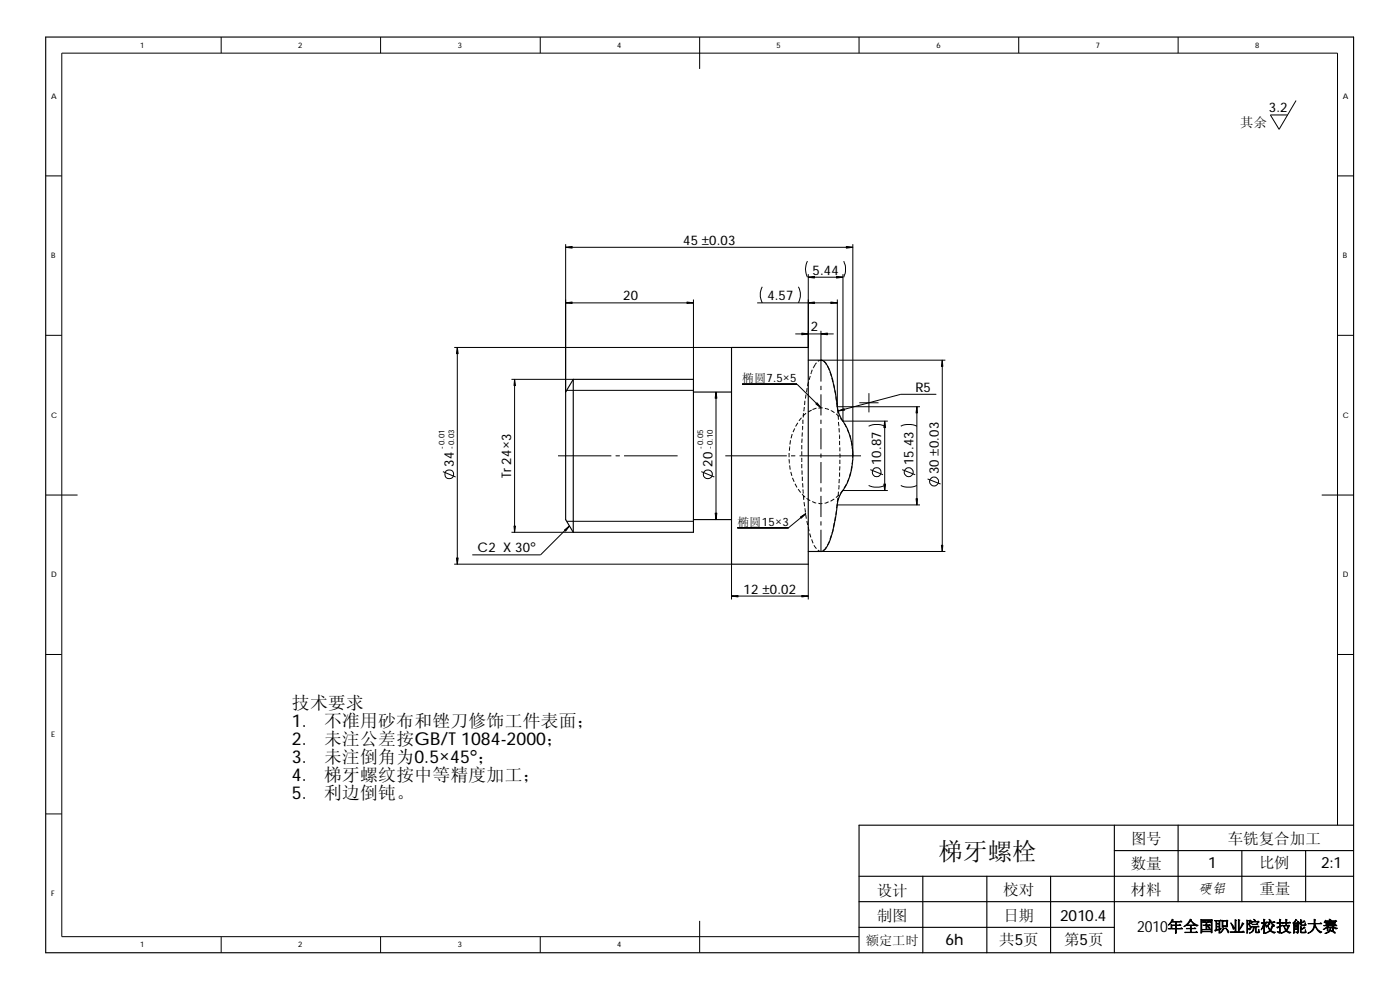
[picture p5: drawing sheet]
<svg xmlns="http://www.w3.org/2000/svg" width="420mm" height="297mm" viewBox="0 0 420 297" stroke-linecap="round" stroke-linejoin="round" font-family="sans-serif">
<g fill="none" stroke="#000" stroke-width=".3">
<path d="M66.4 11.1v4.8M114.2 11.1v4.8M162.1 11.1v4.8M210 11.1v9.6M257.8 11.1v4.8M305.7 11.1v4.8M353.6 11.1v4.8M389 30.2l-5.1 8.6-2.6-4.3h5.1M13.7 52.8h4.8M401.4 52.8h4.8M169.8 73.3v44.3M169.8 74.2h86.1"/>
<path d="M242.3 78.3a5.2 5.2 0 0 0 0 4.9M253.2 78.3a5.6 5.6 0 0 1 0 4.9M255.9 73.3v63.5M169.8 90.9h38.3M208.1 89.9v23.9M227.2 90.9h24.1M228.8 86l-.3 .6a5 5 0 0 0 .3 4.3M239.6 86l.3 .6a5 5 0 0 1-.3 4.3M242.6 82.2v22.1M242.6 83.2h10.4M246.4 99.3v15.2M251.3 89.9v32.2"/>
<path d="M253 82.2v44.2h13.4M13.7 100.6h4.8M136.3 104.3h83.2M137.2 104.3v65M153.5 113.8h18.5M154.4 113.8v45.9M170.1 117.1h38M214.9 117.6v38.3M222.8 115.3h16.4l7.2 7.1M238.7 100.2h11.5M241.9 118.4l-.2 1.2M242.2 116.4l-.1 1.3"/>
<path d="M242.7 114.6l-.3 1.3M243.2 112.8l-.4 1.2M243.8 110.9l-.5 1.3M245 108.8l-1 1.6M246.4 115.8v1.2M246.4 118.3v6.4M246.4 108.1h37.3M246.5 108.1l-1.1 .3M247.2 108.3l.8 1M248.3 109.8l.6 1.2M249.1 111.6l.4 1.2M249.7 113.4l.2 1.3"/>
<path d="M250.1 115.3l.3 1.2M250.5 117.1l.3 1.3M250.9 119l.1 1.3M260.8 118v5.7M281 118.3h-10.7l-18.8 5M282.8 108.1v57.4M401.4 100.6h4.8M167.5 136.8h16M184.7 136.8h1.3M187.3 136.8h16.1M217.7 136.8h18.4M236.8 135.9v1.3"/>
<path d="M236.8 137.8l.1 1.3M237 134l-.1 1.2M237 139.6l.2 1.3M237.2 132.1l-.1 1.3M237.4 136.8h1.3M237.7 130.2l-.3 1.3M238.5 128.6l-.5 1.1M239.4 126.9l-.6 1.1M239.9 136.8h18.5M240.5 125.3l-.7 1M240.6 133.5v1.3M240.6 135.4v1.3"/>
<path d="M240.6 137.4v1.2M240.6 139.2v1.3M240.7 131.6l-.1 1.3M240.8 129.7l-.1 1.3M240.9 127.8l-.1 1.3M241 125.9v1.3M241.1 124l-.1 1.3M241.4 122.1l-.2 1.3M241.6 120.3l-.1 1.2M241.9 124l-.9 .8M243.6 123l-1.1 .6M245 122.5l-1.2 .4"/>
<path d="M246.4 125.9v1.3M246.4 128.5v6.3M246.4 136.1v1.3M246.4 138.6v6.4M246.9 122.4l-1.3 .1M247.6 122.5l1.2 .4M249.3 123.1l1.1 .7M251 124.1l.8 .9M251.1 120.8l.2 1.1M251.3 122h24.8M251.4 122.8l.1 1.3M251.5 124.7l.1 1.2"/>
<path d="M251.6 126.6l.2 1.3M251.8 128.5l.1 1.2M251.9 130.4l.1 1.3M252 132.3v1.2M252.1 139.9l-.1 1.3M252.1 134.2v1.2M252.1 138v1.2M252.1 136.1v1.3M252.2 125.5l.9 1M253.4 127l.6 1.1M254.3 128.7l.5 1.2M255 130.5l.3 1.2"/>
<path d="M255.4 132.4l.3 1.2M255.6 139.9l-.2 1.3M255.8 134.2l.1 1.3M255.9 138l-.2 1.3M255.9 136.1v1.3M257.9 120.8h5.8M260.7 127.9a5.6 5.6 0 0 1 4.8 0M265.5 126.4v20.8M270.3 127.9a5.6 5.6 0 0 1 4.9 0M275.2 122v29.5M13.7 148.5h9.6M132.9 141.5l3.8 1.6"/>
<path d="M153.5 159.7h18.5M170.1 156.4h38M170.9 157.8l-8.7 8.7h-20.5M210.5 141.5l3.9 1.6M237.3 141.6l.4 1.2M237.8 143.4l.5 1.2M238.6 145.1l.6 1.1M239.5 146.8l.8 1M240.6 141.2l.1 1.2M240.7 148.3l.9 .9M240.8 143v1.3M240.9 145l.1 1.2"/>
<path d="M241 146.8v1.3M241.1 148.8l.1 1.2M241.3 150.7l.2 1.2M241.6 152.5l.1 1.3M241.8 154.5l.2 1.1M241.8 154.1l-5.2 4.3h-15.3M242.1 149.5l1.1 .7M242.1 156.3l.3 1.2M242.6 158.2l.2 1.2M243.8 150.5l1.1 .4M245.6 151l1.2 .1M246.4 146.2v1.3"/>
<path d="M246.4 148.8v6.3M246.4 156.4v1.3M246.4 158.9v6.6h37.3M248.7 150.6l-1.2 .4M250 158.8l-.3 1.2M250.4 149.7l-1.1 .7M250.4 156.9l-.3 1.3M250.7 155.1l-.2 1.2M251 153.2l-.1 1.3M251.2 151.3l-.2 1.2M251.3 151.5h24.8M251.5 149.4l-.2 1.3"/>
<path d="M251.6 147.5l-.1 1.3M251.8 148.5l-.9 .8M251.8 145.6l-.1 1.2M251.9 143.7l-.1 1.3M252 141.8v1.2M253 147l-.8 1M253 147.2h13.4M254 145.3l-.7 1.1M254.8 143.6l-.5 1.2M255.3 141.8l-.4 1.2M260.7 145.7a5.6 5.6 0 0 0 4.8 0M261.2 140.9l3.8 1.5"/>
<path d="M270.3 145.7a5.6 5.6 0 0 0 4.9 0M270.8 140.9l3.9 1.5M278.4 143.7l3.9 1.5M396.7 148.5h9.5M136.3 169.3h83.2v10.6M219.5 178.8h23.1M242.6 169.3v10.6M243 160l.3 1.2M243.6 161.8l.4 1.2M244.3 163.6l.7 1M245.4 165l.5 .4h.7M248 164.1l-.9 1"/>
<path d="M248.9 162.4l-.6 1.2M249.5 160.6l-.4 1.2M13.7 196.4h4.8M401.4 196.4h4.8M13.7 244.2h4.8M401.4 247.6v-231.7h-382.9v265.1h239.3M210 276.3v9.6M66.4 281v4.9M114.2 281v4.9M162.1 281v4.9"/>
<circle cx="134.8" cy="142.3" r="1.35"/>
<circle cx="212.4" cy="142.3" r="1.34"/>
<circle cx="263.1" cy="141.7" r="1.34"/>
<circle cx="272.7" cy="141.7" r="1.34"/>
<circle cx="280.3" cy="144.5" r="1.34"/>
</g>
<g fill="none" stroke="#000" stroke-width=".34">
<path d="M13.7 11.1h392.5v274.8h-392.5zM172 113.8v45.9M172 113.8l-2.2 3.8v38.3l2.2 3.8M172 113.8h36.1v45.9h-36.1M208.1 117.6h11.4M219.5 104.3h23.1v65h-23.1zM242.6 108.1h4a6.7 6.7 0 0 1 2.9 4.7l1.2 4.9 .6 4.3M251.3 121.9l.4 2.2 1.3 2.3a19.4 19.4 0 0 1 2.9 9.2v1.2a18.3 18.3 0 0 1-2.9 10.4M208.1 155.9h11.4M252.9 147.1l-1 1.9-.6 2a33.5 33.5 0 0 1-3.3 13.3l-.7 .8-.7 .4h-4M334.4 247.6v38.3M334.4 255.2h71.8"/>
<path d="M353.6 247.6v22.9M372.7 255.2v15.3M391.8 255.2v15.3M406.2 247.6h-148.4v38.3M257.8 278.2h76.6M257.8 262.9h148.4M257.8 270.5h148.4M276.9 262.9v23M296.2 262.9v23M315.3 262.9v23"/>
</g>
<g fill="#000" stroke="#000" stroke-width=".3">
<path d="M169.8 74.2l1.9-.3v.6z" fill-rule="evenodd"/>
<path d="M254 73.9l1.9 .3-1.9 .3z" fill-rule="evenodd"/>
<path d="M169.8 90.9l1.9-.3v.4z" fill-rule="evenodd"/>
<path d="M206.2 90.6l1.9 .3-1.9 .1z" fill-rule="evenodd"/>
<path d="M242.6 90.9l1.8-.3v.4z" fill-rule="evenodd"/>
<path d="M242.6 83.2l1.8-.3v.5z" fill-rule="evenodd"/>
<path d="M249.3 90.6l2 .3-2 .1z" fill-rule="evenodd"/>
<path d="M251 82.9l2 .3-2 .2z" fill-rule="evenodd"/>
<path d="M137.2 104.3l.3 1.8h-.5z" fill-rule="evenodd"/>
<path d="M154.4 113.8l.3 1.9h-.4z" fill-rule="evenodd"/>
<path d="M214.9 117.6l.2 1.9h-.5z" fill-rule="evenodd"/>
<path d="M240.6 99.9l2 .3-2 .2z" fill-rule="evenodd"/>
<path d="M246.4 100.2l1.9-.3v.5z" fill-rule="evenodd"/>
<path d="M282.8 108.1l.2 1.8h-.5z" fill-rule="evenodd"/>
<path d="M245.2 120.8l1.2 1.6-1.5-1.2z" fill-rule="evenodd"/>
<path d="M251.5 123.3l1.8-.7 .2 .4z" fill-rule="evenodd"/>
<path d="M265.5 126.4l.3 1.9h-.5z" fill-rule="evenodd"/>
<path d="M275.2 122l.1 1.9h-.4z" fill-rule="evenodd"/>
<path d="M154.3 157.8h.4l-.3 1.9z" fill-rule="evenodd"/>
<path d="M169.4 159l1.5-1.2-1.1 1.6z" fill-rule="evenodd"/>
<path d="M214.6 154h.5l-.2 1.9z" fill-rule="evenodd"/>
<path d="M240.2 155.1l1.6-1-1.3 1.4z" fill-rule="evenodd"/>
<path d="M265.3 145.2h.5l-.3 2z" fill-rule="evenodd"/>
<path d="M274.9 149.6h.4l-.1 1.9z" fill-rule="evenodd"/>
<path d="M137 167.4h.5l-.3 1.9z" fill-rule="evenodd"/>
<path d="M219.5 178.8l2-.1v.4z" fill-rule="evenodd"/>
<path d="M240.6 178.7l2 .1-2 .3z" fill-rule="evenodd"/>
<path d="M282.5 163.6h.5l-.2 1.9z" fill-rule="evenodd"/>
</g>
<text font-size="7.4" x="281.7" y="258">梯牙螺栓</text>
<g font-size="5.3">
<text x="87.6" y="212.6">技术要求</text>
<text x="87.6" y="218">1.</text>
<text x="97.3" y="218">不准用砂布和锉刀修饰工件表面；</text>
<text x="87.6" y="223.5">2.</text>
<text x="97.3" y="223.5">未注公差按GB/T1084-2000；</text>
<text x="87.6" y="228.9">3.</text>
<text x="97.3" y="228.9">未注倒角为0.5×45°；</text>
<text x="87.6" y="239.6">5.</text>
<text x="87.6" y="234.2">4.</text>
<text x="97.3" y="239.6">利边倒钝。</text>
<text x="97.3" y="234.2">梯牙螺纹按中等精度加工；</text>
</g>
<g font-size="4.7">
<text x="339.4" y="253.1">图号</text>
<text x="368.5" y="253.1">车铣复合加工</text>
<text x="339.3" y="260.8">数量</text>
<text x="362.6" y="260.5">1</text>
<text x="377.9" y="260.5">比例</text>
<text x="396.5" y="260.5">2:1</text>
<text x="263.1" y="268.8">设计</text>
<text x="301.1" y="268.6">校对</text>
<text x="339.3" y="268.6">材料</text>
<text x="378" y="268.2">重量</text>
<text x="263.1" y="276.4">制图</text>
<text x="301.2" y="276.4">日期</text>
<text x="318.2" y="276.4">2010.4</text>
<text x="341.3" y="279.6">2010年全国职业院校技能大赛</text>
<text x="283.8" y="283.5">6h</text>
<text x="299.9" y="283.6">共5页</text>
<text x="319.4" y="283.7">第5页</text>
</g>
<text font-size="4.1" x="359.8" y="268.1">硬铝</text>
<g font-size="4">
<text x="380.8" y="33.7">3.2</text>
<text x="372.2" y="38">其余</text>
<text x="205.1" y="73.4">45 ±0.03</text>
<text x="243.8" y="82.4">5.44</text>
<text x="187" y="90.1">20</text>
<text x="230.3" y="90.1">4.57</text>
<text x="243.3" y="99.4">2</text>
<text x="274.7" y="117.5">R5</text>
<text x="136.2" y="140.2" transform="rotate(-90 136.2 140.2)">34</text>
<text x="153.4" y="143.4" transform="rotate(-90 153.4 143.4)">Tr24×3</text>
<text x="213.9" y="140.2" transform="rotate(-90 213.9 140.2)">20</text>
<text x="264.5" y="139.6" transform="rotate(-90 264.5 139.6)">10.87</text>
<text x="274.2" y="139.6" transform="rotate(-90 274.2 139.6)">15.43</text>
<text x="281.8" y="142.4" transform="rotate(-90 281.8 142.4)">30±0.03</text>
<text x="143.3" y="165.7">C2 X 30°</text>
<text x="223.2" y="178.1">12 ±0.02</text>
<text x="259.8" y="283.6">额定工时</text>
</g>
<g font-size="3.5">
<text x="222.8" y="114.8">椭圆7.5×5</text>
<text x="221.3" y="157.9">椭圆15×3</text>
</g>
<g font-size="2.4">
<text x="133.4" y="134.6" transform="rotate(-90 133.4 134.6)">-0.01</text>
<text x="136.3" y="134.6" transform="rotate(-90 136.3 134.6)">-0.03</text>
<text x="211" y="134.6" transform="rotate(-90 211 134.6)">-0.05</text>
<text x="214" y="134.6" transform="rotate(-90 214 134.6)">-0.10</text>
</g>
<g font-size="2.3">
<text x="42.1" y="14.3">1</text>
<text x="89.5" y="14.3">2</text>
<text x="137.4" y="14.3">3</text>
<text x="185.3" y="14.3">4</text>
<text x="233.1" y="14.3">5</text>
<text x="281" y="14.3">6</text>
<text x="328.8" y="14.3">7</text>
<text x="376.7" y="14.3">8</text>
<text x="15.3" y="29.6">A</text>
<text x="403" y="29.6">A</text>
<text x="15.3" y="77.4">B</text>
<text x="403" y="77.4">B</text>
<text x="15.3" y="125.3">C</text>
<text x="403" y="125.3">C</text>
<text x="15.3" y="173.2">D</text>
<text x="403" y="173.2">D</text>
<text x="15.3" y="221">E</text>
<text x="15.3" y="268.9">F</text>
<text x="42.1" y="284.2">1</text>
<text x="89.5" y="284.2">2</text>
<text x="137.4" y="284.2">3</text>
<text x="185.3" y="284.2">4</text>
</g>
</svg>
